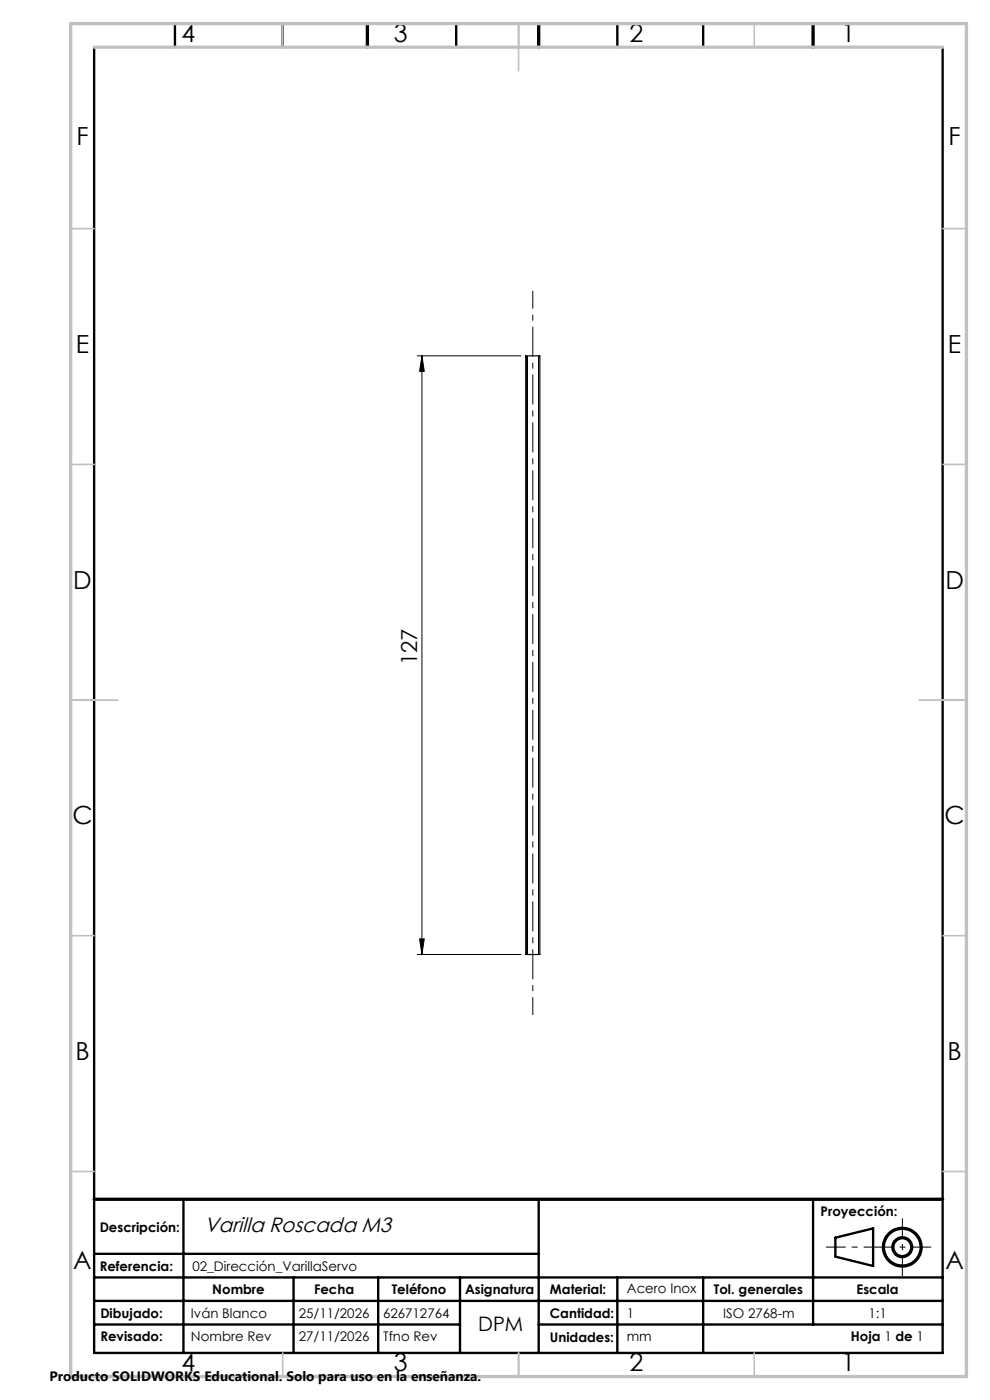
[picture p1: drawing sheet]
<svg xmlns="http://www.w3.org/2000/svg" width="210mm" height="297mm" viewBox="0 0 210 297" stroke-linecap="round" stroke-linejoin="round" font-family="sans-serif">
<path d="M111.5 75.5h3v127h-3z" fill="none" stroke="#000" stroke-width=".25"/>
<path d="M88.5 75.5h22M89.5 75.5l.5 3.3h-1zM89.5 75.5v127M111.8 75.5v127M114.2 75.5v127M89 199.2h1l-.5 3.3zM88.5 202.5h22" fill="none" stroke="#000" stroke-width=".21"/>
<g fill="none" stroke="#000" stroke-width=".7" stroke-linecap="butt">
<circle cx="191.4" cy="264.6" r="4"/>
<circle cx="191.4" cy="264.6" r="2"/>
</g>
<path d="M113 215.3v-153.6" fill="none" stroke="#000" stroke-width=".21" stroke-dasharray="6.3 1.3 1.3 1.3" stroke-dashoffset="2.6" stroke-linecap="butt"/>
<path d="M197.5 264.6h-22.3" fill="none" stroke="#000" stroke-width=".21" stroke-dasharray="6.3 1.3 1.3 1.3" stroke-dashoffset="2.2" stroke-linecap="butt"/>
<path d="M191.4 258.4v12.3" fill="none" stroke="#000" stroke-width=".21" stroke-dasharray="6.3 1.3 1.3 1.3" stroke-dashoffset="2.1" stroke-linecap="butt"/>
<g fill="none" stroke="#000" stroke-width=".5">
<path d="M20 10v277h180v-277M37.1 5v5M60 5v5M96.8 5v5M131 5v5M149.2 5v5M38.9 254.4v32.6M114.3 254.4v32.6M172.5 254.4v26.6M20 266h94.3M20 271h180M20 276h180"/>
<path d="M62.3 271v16M80.2 271v16M97.6 271v16M131 271v16M149.2 271v16M177.2 262.6l8-2v8l-8-2zM20 281h77.6M114.3 281h85.7"/>
</g>
<path d="M77.9 5v5M114.3 5v5M172.5 5v5M20 254.4h180" fill="none" stroke="#000" stroke-width=".7"/>
<g fill="none" stroke="#c0c0c0" stroke-width=".35">
<path d="M60 5v5M110 5v10M160 5v5M15 48.5h5M200 48.5h5M15 98.5h5M200 98.5h5M15 148.5h10M195 148.5h10M15 198.5h5M200 198.5h5M15 248.5h5"/>
<path d="M200 248.5h5M60 287v5M110 287v5M160 287v5"/>
</g>
<path d="M15 5h190v287h-190zM20 10h180" fill="none" stroke="#c0c0c0" stroke-width=".7"/>
<path d="M89.5 75.5l.5 3.3h-1zM89 199.2h1l-.5 3.3z" fill="#000"/>
<g font-size="5.3">
<text x="38.5" y="8.9">4</text>
<text x="83.5" y="8.9">3</text>
<text x="133.5" y="8.9">2</text>
<text x="178.5" y="8.9">1</text>
<text x="16.2" y="30.7">F</text>
<text x="201.2" y="30.7">F</text>
<text x="16.1" y="74.9">E</text>
<text x="201.1" y="74.9">E</text>
<text x="15.5" y="124.9">D</text>
<text x="200.5" y="124.9">D</text>
<text x="15.4" y="174.9">C</text>
<text x="200.4" y="174.9">C</text>
<text x="16" y="224.9">B</text>
<text x="201" y="224.9">B</text>
<text x="15.5" y="269.2">A</text>
<text x="200.5" y="269.2">A</text>
<text x="38.5" y="290.9">4</text>
<text x="83.5" y="290.9">3</text>
<text x="133.5" y="290.9">2</text>
<text x="178.5" y="290.9">1</text>
</g>
<text font-size="4.7" x="88.5" y="141.1" transform="rotate(-90 88.5 141.1)">127</text>
<text font-size="4.4" x="43.4" y="261.3">Varilla Roscada M3</text>
<text font-size="4.2" x="101.4" y="282.3">DPM</text>
<text font-size="2.9" x="10.5" y="292.9">Producto SOLIDWORKS Educational. Solo para uso en la enseñanza.</text>
<g font-size="2.8">
<text x="21.1" y="261.3">Descripción:</text>
<text x="174.1" y="258">Proyección:</text>
<text x="21.1" y="269.7">Referencia:</text>
<text x="40.8" y="269.7">02_Dirección_VarillaServo</text>
<text x="45" y="274.5">Nombre</text>
<text x="66.6" y="274.5">Fecha</text>
<text x="83.1" y="274.5">Teléfono</text>
<text x="98.6" y="274.5">Asignatura</text>
<text x="116.7" y="274.5">Material:</text>
<text x="133" y="274.4">Acero Inox</text>
<text x="151.4" y="274.5">Tol. generales</text>
<text x="181.7" y="274.5">Escala</text>
<text x="21.3" y="279.7">Dibujado:</text>
<text x="40.5" y="279.7">Iván Blanco</text>
<text x="63.4" y="279.7">25/11/2026</text>
<text x="81.3" y="279.7">626712764</text>
<text x="116.7" y="279.7">Cantidad:</text>
<text x="133" y="279.6">1</text>
<text x="153.4" y="279.7">ISO 2768-m</text>
<text x="184.2" y="279.7">1:1</text>
<text x="21.3" y="284.6">Revisado:</text>
<text x="40.5" y="284.6">Nombre Rev</text>
<text x="63.4" y="284.6">27/11/2026</text>
<text x="81.3" y="284.6">Tfno Rev</text>
<text x="116.7" y="284.6">Unidades:</text>
<text x="133" y="284.5">mm</text>
<text x="180.5" y="284.5">Hoja 1 de 1</text>
</g>
</svg>
